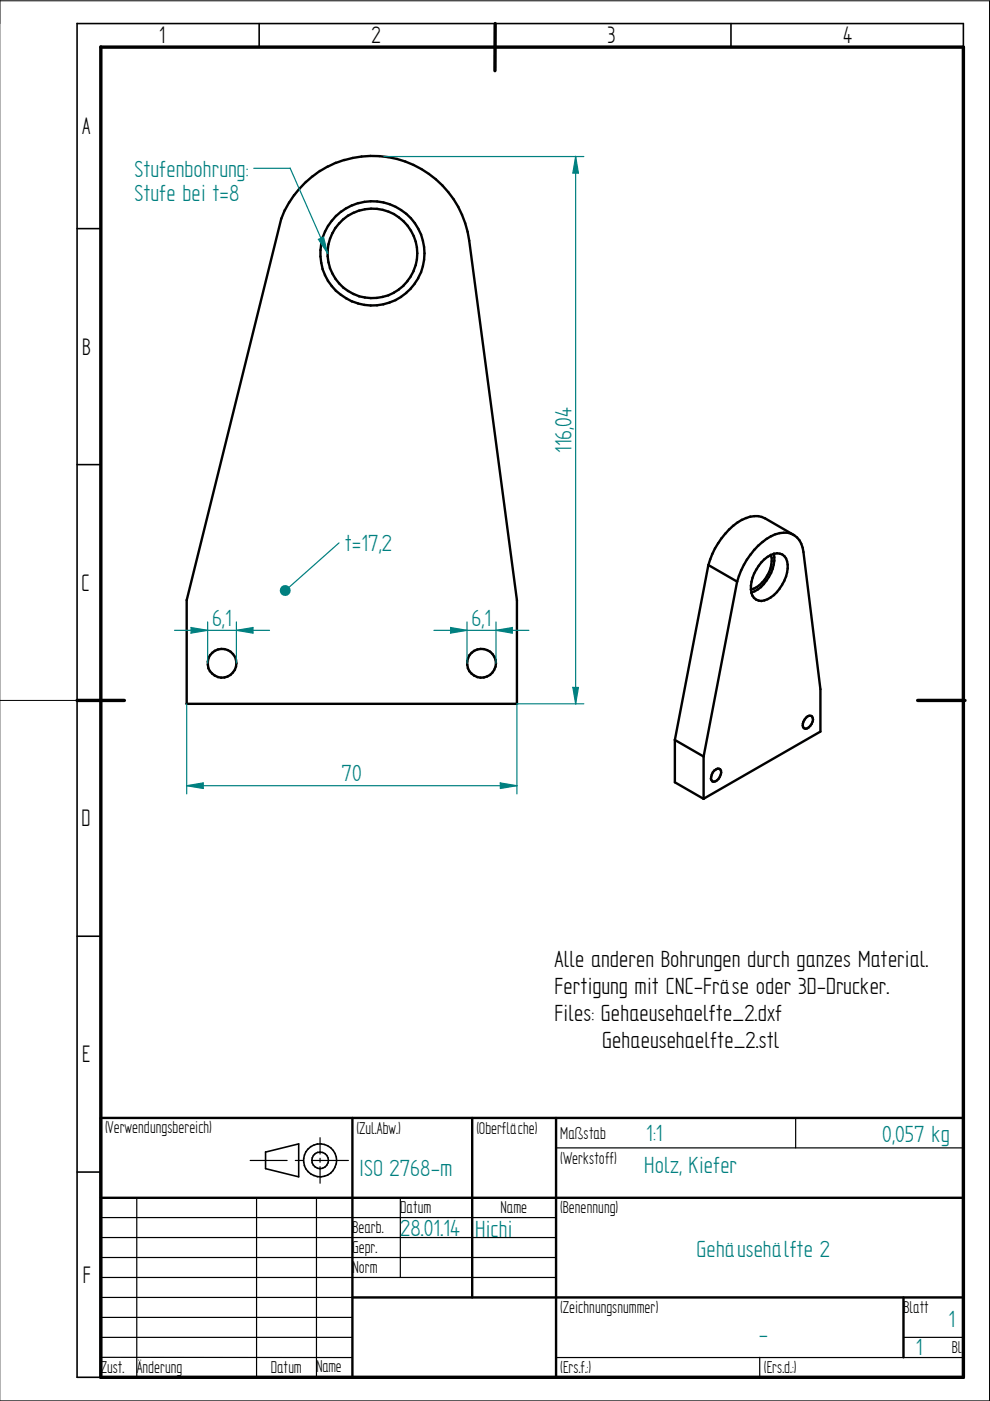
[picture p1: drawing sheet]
<svg xmlns="http://www.w3.org/2000/svg" width="210mm" height="297mm" viewBox="0 0 210 297" stroke-linecap="round" stroke-linejoin="round" font-family="sans-serif">
<path d="M0 0v297h209.8v-296.8h-209.8M0 148.5h16.3" fill="none" stroke="#000" stroke-width=".21"/>
<g fill="none" stroke="#000" stroke-width=".34">
<path d="M16.3 5v287h5.1M16.3 5h188v5M54.9 5v5M105 5v5M155 5v5M16.3 48.5h5.1M16.3 98.5h5.1M16.3 148.5h5.1M16.3 198.5h5.1M16.3 248.5h5.1M56.3 244.2v3.6l7 1.7v-7l-7 1.8M64.4 246.4l.2 .7"/>
<path d="M64.4 245.6v.8M64.5 247.1l.4 .7M64.6 244.9l-.2 .8M64.8 247.8l.5 .6M65.3 248.4l.6 .5M65.3 243.6l-.7 1.3M65.9 248.9l.7 .4M65.9 243.1l-.6 .5M66.1 246l.1 .5M66.2 246.5l.3 .6M66.4 247l.4 .4M66.5 244.9l-.4 1.1"/>
<path d="M66.5 249.2l.8 .3M66.6 242.7l-.7 .4M66.8 247.4l.6 .3M66.8 244.6l-.3 .4M67.3 249.5h.8M67.3 247.7l.6 .1M67.3 242.6a3.5 3.5 0 0 1 3.7 4.9M67.3 242.5l-.7 .3M67.4 244.3a1.74 1.74 0 0 1 2.1 .9 1.74 1.74 0 0 1-.6 2.2M67.4 244.3l-.6 .3M68.4 247.7l-.6 .1M68.8 249.4l-.8 .1"/>
<path d="M68.9 247.4l-.5 .3M70.7 248.2l-1.2 .9-.8 .3M71 247.5l-.4 .7"/>
</g>
<path d="M21.4 9.9l182.9 .1v282h-182.9zM105 5l-.1 10M16.3 148.5h10.1M194.6 148.5h10" fill="none" stroke="#000" stroke-width=".72"/>
<g fill="none" stroke="#000" stroke-width=".51">
<path d="M63.5 39.9l-1.1 1.5M66.3 37.3l-2.8 2.7M69.5 35.3l-1.7 .9-1.5 1.2M71.2 34.5l-1.7 .8M73 34a20.7 20.7 0 0 1 26.5 17l10.1 76.3v21.9h-70.1M73 33.9l-1.8 .6M59.6 46.3l-20 81M60.4 44.6l-.8 1.8M61.3 42.9l-.9 1.7M62.4 41.4l-1.1 1.6M67.9 54.4l.2 1.4M67.9 53v1.4"/>
<path d="M68.1 55.7l.3 1.4M68.1 51.6l-.2 1.4M68.4 57l.5 1.3M68.9 58.3l.7 1.3M69.5 53l.1 2.6 .4 1.3M69.5 59.5l1.7 2.2M69.6 47.9l-1.2 2.4-.3 1.4M69.6 51.8l-.1 1.3M69.9 56.8l.6 1.2M70 50.6l-.4 1.2M70.4 58l.7 1.1M70.5 49.4l-.5 1.2"/>
<path d="M71.1 59.1l.8 1M71.1 48.3l-.6 1.1M71.2 45.8l-1.6 2.1M71.9 47.3l-.8 1M72.8 46.4l-.9 1M73.4 44.1l-2.2 1.7M73.8 45.7l-1 .8M74.6 43.5l-1.2 .7M75.9 43.1a11 11 0 0 1 11.7 3.7 11 11 0 0 1 1 12.2M75.9 43.1l-1.3 .5M76.2 44.7a9.5 9.5 0 0 1 9.8 2.7 9.5 9.5 0 0 1 1.7 10M76.2 44.6l-2.4 1.1"/>
<path d="M86.4 59.6l-.9 1M87.1 58.6l-.7 1M87.7 57.4l-.6 1.2M88.7 59l-.8 1.1M71.2 61.6l1.1 .9M71.9 60.1l.9 .9M72.3 62.5l1.1 .8M72.8 61l1 .7M73.4 63.2l1.2 .7M73.8 61.7l2.4 1.1M74.6 63.9l1.3 .4M75.9 64.3l1.4 .3"/>
<path d="M76.1 62.8l1.3 .3M77.2 64.6l1.4 .2M77.3 63.1l1.4 .1M79.9 63.2h-1.3M80 64.7l-1.4 .1M81.2 62.9l-1.3 .3M81.3 64.5l-1.4 .2M82.4 62.6l-1.3 .3M82.6 64.1l-1.3 .4M83.5 62.1l-1.2 .5M83.9 63.6l-1.3 .5M84.6 61.4l-1.1 .7"/>
<path d="M85.6 60.6l-1.1 .8M86.1 62.1l-2.2 1.5M87.1 61.2l-1 .9M88 60.1l-.9 1.1M150.2 119.8l-7.1 37.1 6.1 3.5 7.1-37.1M150.6 118.6l-.4 1.2 6.1 3.5M151.6 116.2l-1 2.4M152.3 115.1l-.7 1.2M153 114.1l-.7 1.1M153.8 113.1l-.8 1M154.6 112.2l-.8 1M155.5 111.4l-.9 .9"/>
<path d="M156.4 110.7l-.9 .8M157.3 110.2l-.9 .6M158.2 109.8l-.9 .4M158.4 118.6l-1.3 2.3M159.1 109.5l-.9 .4M159.1 109.6a4 4 0 0 1 3.1 .3M159.1 117.6l-.7 1.1M160.8 115.7l-1.7 1.9M161.5 119.2l-1.1 1.6M162.1 118.5l-.6 .7M162.1 109.9l6.2 3.5M162.6 114.2l-1.8 1.5"/>
<path d="M163.4 117.6l.2 .6v.8M163.4 117.6l-1.3 1M163.5 113.7l-.9 .6M163.5 119.7l-.1 .8M163.6 119l-.1 .7M164.1 117.4l.1 .8M164.1 117.4a2.17 2.17 0 0 1 2.9 2.3 6.9 6.9 0 0 1-.7 3.4M164.1 117.4l-.7 .3M164.2 118.1a7.9 7.9 0 0 1-.7 3.4M164.4 113.3a4.1 4.1 0 0 1 5.9 3.8l3.6 29v9l-24.8 14.3M164.4 113.2l-.9 .5M39.6 127.2v22"/>
<path d="M44.2 139.5l-.1 .8M44.5 138.9l-.3 .7M45 138.4l-.5 .5M45.6 138l-.6 .4M46.2 137.7a3 3 0 0 1 3.2 1 3 3 0 0 1 .4 3.3M46.2 137.7l-.6 .3M99.2 139.5l-.1 .8M99.5 138.9l-.3 .7M100 138.4l-.5 .5M100.5 138l-.5 .4M101.2 137.7a3 3 0 0 1 3.4 1.3 3 3 0 0 1-.2 3.6M101.2 137.7l-.7 .3"/>
<path d="M156.7 122.1l-.4 1.2M157.1 120.9l-.4 1.2M159.2 125l.1 .7M159.2 124.2v.8M159.3 125.7l.3 .6M159.3 123.3l-.1 .9M159.5 126.3l.4 .5M159.8 124.8l-.6 .2M159.9 126.7l.5 .5M159.9 121.6l-.6 1.8M160 125.3l-.7 .3M160.3 127.1l.6 .2"/>
<path d="M160.4 120.7l-.5 .9M160.4 124.5l-.6 .3M160.8 127.3l.7 .1M161 124l-.6 .5M161.3 124.5l-1.3 .9M161.6 123.4l-.6 .7M161.9 123.8l-.6 .7M162.1 127.3l-.7 .1M162.2 122.8l-.6 .7M162.8 127l-.7 .3M163 122.3l-1.1 1.6M163.1 121.3l-.9 1.6"/>
<path d="M163.4 120.5l-.3 .8M163.4 126.7l-.7 .3M163.5 121.5l-.5 .8M165.4 124.8l-1.3 1.4-.7 .5M165.9 124l-.6 .8M166.3 123.1l-.5 .9M44.1 140.9l.1 .8M44.1 140.3v.7M44.2 141.6l.3 .7M44.5 142.3l.5 .5M45 142.8l.6 .5M45.5 143.2l.7 .4"/>
<path d="M46.2 143.6l.7 .1M48.3 143.4l-1.4 .3M49.4 142.6l-1.1 .8M49.8 142l-.4 .6M99.1 140.9l.1 .8M99.1 140.3v.7M99.2 141.6l.3 .7M99.5 142.3l.5 .5M99.9 142.8l.6 .5M100.5 143.2l.7 .4M101.2 143.6h1.4M103.3 143.4l-.7 .2"/>
<path d="M103.9 143.1l-.6 .3M104.4 142.6l-.5 .5M143.1 156.8v9.1l6.1 3.5M170.2 153.8l.1 .4M170.2 153.4v.5M170.3 154.2l.2 .2M170.3 153l-.1 .5M170.5 154.4l.3 .1M170.9 152.1l-.6 .9M171.2 154.4l-.4 .1M171.2 151.8l-.3 .4M171.6 151.7l-.4 .2"/>
<path d="M171.6 151.8h.3a1.3 1.3 0 0 1-.1 2.1M171.8 153.9l-.7 .5M149.2 160.4v9M150.7 165.1l.2 .3M150.8 164.7l-.1 .4M150.8 165.4l.3 .3h.3M150.9 164.2l-.1 .5M151.1 163.7l-.2 .6M151.4 163.4l-.3 .4M151.8 163.1l-.4 .3M152.1 165.4l-.8 .3M152.1 162.9l-.3 .3"/>
<path d="M152.1 163h.3a1.02 1.02 0 0 1 .2 1.7M152.4 165.1l-.4 .3M152.7 164.7l-.3 .4M21.4 237h182.9v55h-182.9zM74.7 237v55M100.1 237v38.1M117.9 237v55M21.4 254h182.9M74.7 275.1h129.6M191.6 275.1v12.7"/>
</g>
<g fill="none" stroke="#000" stroke-width=".25">
<path d="M168.7 237v6.4M21.4 258.1h96.5M29 254v38M53 246h7.9M54.4 254v38M62.6 246h1.7M66.1 246h7.8M67.1 254v38M67.9 241.2v3.5M67.9 245.6v.8M67.9 247.4v3.5M84.9 254v16.8"/>
<path d="M117.9 243.4h86.4M21.4 279.3h53.3M21.4 275.1h53.3M21.4 270.8h96.5M21.4 266.6h96.5M21.4 262.4h96.5M21.4 287.8h53.2M21.4 283.5h53.3M117.8 287.8h86.4M161.1 287.8v4.2M191.6 283.5h12.7"/>
</g>
<path d="M121.5 145.7l.5 3.5 .6-3.4h-1.1" fill="none" stroke="#008080" stroke-width=".25"/>
<path d="M121.5 145.8h1.1l-.6 3.4z" fill="#008080"/>
<path d="M122 33.1l.6 3.6h-1.1l.5-3.5" fill="none" stroke="#008080" stroke-width=".25"/>
<path d="M122 33.2l.6 3.5h-1.1z" fill="#008080"/>
<path d="M81.4 33.2h42.4M122 33.1v116.1M109.6 149.2h14.2M106.1 166l3.5 .6-3.5 .6z" fill="none" stroke="#008080" stroke-width=".25"/>
<path d="M106.1 166l3.5 .6-3.5 .6z" fill="#008080"/>
<path d="M39.5 166.6l3.6 .6v-1.2l-3.5 .6" fill="none" stroke="#008080" stroke-width=".25"/>
<path d="M39.6 166.6l3.5-.6v1.2z" fill="#008080"/>
<path d="M61.5 35.6l8 18.1M39.6 149.2v19.1M109.6 149.2v19.1M39.5 166.6h70.1" fill="none" stroke="#008080" stroke-width=".25"/>
<path d="M67.5 50.8l1.1-.5 .9 3.4z" fill="#008080"/>
<path d="M53.8 35.7h7.8M68.6 50.2l.9 3.5-2-2.9M68.6 50.3l-1.1 .5M71.9 115.1l-11.4 10.1" fill="none" stroke="#008080" stroke-width=".25"/>
<circle cx="60.5" cy="125.2" r="1.17" fill="#008080"/>
<path d="M53.6 133.1l-3.5 .5M53.6 133v1.2l-3.5-.6" fill="none" stroke="#008080" stroke-width=".25"/>
<path d="M50.1 133.6l3.5-.5v1.1z" fill="#008080"/>
<path d="M40.5 133v1.2l3.5-.6-3.5-.5" fill="none" stroke="#008080" stroke-width=".25"/>
<path d="M40.5 133.1l3.5 .5-3.5 .6z" fill="#008080"/>
<path d="M37 133.6h20.1M44 131.9v8.7M50.1 131.9v8.7M108.6 133.1l-3.5 .5M108.6 133v1.2l-3.4-.6" fill="none" stroke="#008080" stroke-width=".25"/>
<path d="M105.2 133.6l3.4-.5v1.1z" fill="#008080"/>
<path d="M95.5 133.1l3.5 .5-3.5 .6M95.5 133v1.2" fill="none" stroke="#008080" stroke-width=".25"/>
<path d="M95.5 133.1l3.5 .5-3.5 .6z" fill="#008080"/>
<path d="M92 133.6h20.1M99 131.9v8.7M105.2 131.9v8.7" fill="none" stroke="#008080" stroke-width=".25"/>
<g font-size="5.7">
<text x="33.8" y="9.2">1</text>
<text x="78.8" y="9.2">2</text>
<text x="128.8" y="9.2">3</text>
<text x="178.8" y="9.2">4</text>
<text x="17.4" y="28.4">A</text>
<text x="17.4" y="75.2">B</text>
<text x="17.3" y="125.2">C</text>
<text x="17.3" y="175.2">D</text>
<text x="17.4" y="225.2">E</text>
<text x="17.6" y="271.9">F</text>
</g>
<g font-size="5.6" fill="#008080">
<text x="28.5" y="37.5">Stufenbohrung:</text>
<text x="28.5" y="42.7">Stufe bei t=8</text>
<text x="121.2" y="96.1" transform="rotate(-90 121.2 96.1)">116,04</text>
<text x="73.1" y="116.9">t=17,2</text>
<text x="45" y="132.8">6,1</text>
<text x="100" y="132.8">6,1</text>
<text x="72.4" y="165.7">70</text>
<text x="137" y="242">1:1</text>
<text x="187.1" y="242.2">0,057 kg</text>
<text x="76.2" y="249.4">ISO 2768-m</text>
<text x="136.6" y="248.8">Holz, Kiefer</text>
<text x="84.9" y="262">28.01.14</text>
<text x="100.8" y="262.3">Hichi</text>
<text x="147.7" y="266.6">Gehäusehälfte 2</text>
<text x="201.1" y="281.3">1</text>
<text x="160.9" y="284.6">-</text>
<text x="194.2" y="287.4">1</text>
</g>
<g font-size="5.6">
<text x="117.6" y="205.1">Alle anderen Bohrungen durch ganzes Material.</text>
<text x="117.6" y="210.8">Fertigung mit CNC-Fräse oder 3D-Drucker.</text>
<text x="117.6" y="216.6">Files: Gehaeusehaelfte_2.dxf</text>
<text x="127.7" y="222.3">Gehaeusehaelfte_2.stl</text>
</g>
<g font-size="4.1">
<text x="22.3" y="240.2">(Verwendungsbereich)</text>
<text x="75.6" y="240.4">(Zul.Abw.)</text>
<text x="101" y="240.4">(Oberfläche)</text>
<text x="118.8" y="241.4">Maßstab</text>
<text x="118.8" y="246.7">(Werkstoff)</text>
<text x="84.9" y="257.3">Datum</text>
<text x="106.1" y="257.3">Name</text>
<text x="118.8" y="257.3">(Benennung)</text>
<text x="74.7" y="261.5">Bearb.</text>
<text x="74.7" y="265.7">Gepr.</text>
<text x="74.7" y="270">Norm</text>
<text x="118.8" y="278.4">(Zeichnungsnummer)</text>
<text x="191.6" y="278.4">Blatt</text>
<text x="201.8" y="286.9">Bl.</text>
<text x="21.4" y="291.1">Zust. Änderung</text>
<text x="57.4" y="291.1">Datum</text>
<text x="67.1" y="291">Name</text>
<text x="118.8" y="291.1">(Ers.f.:)</text>
<text x="162" y="291.1">(Ers.d.:)</text>
</g>
</svg>
